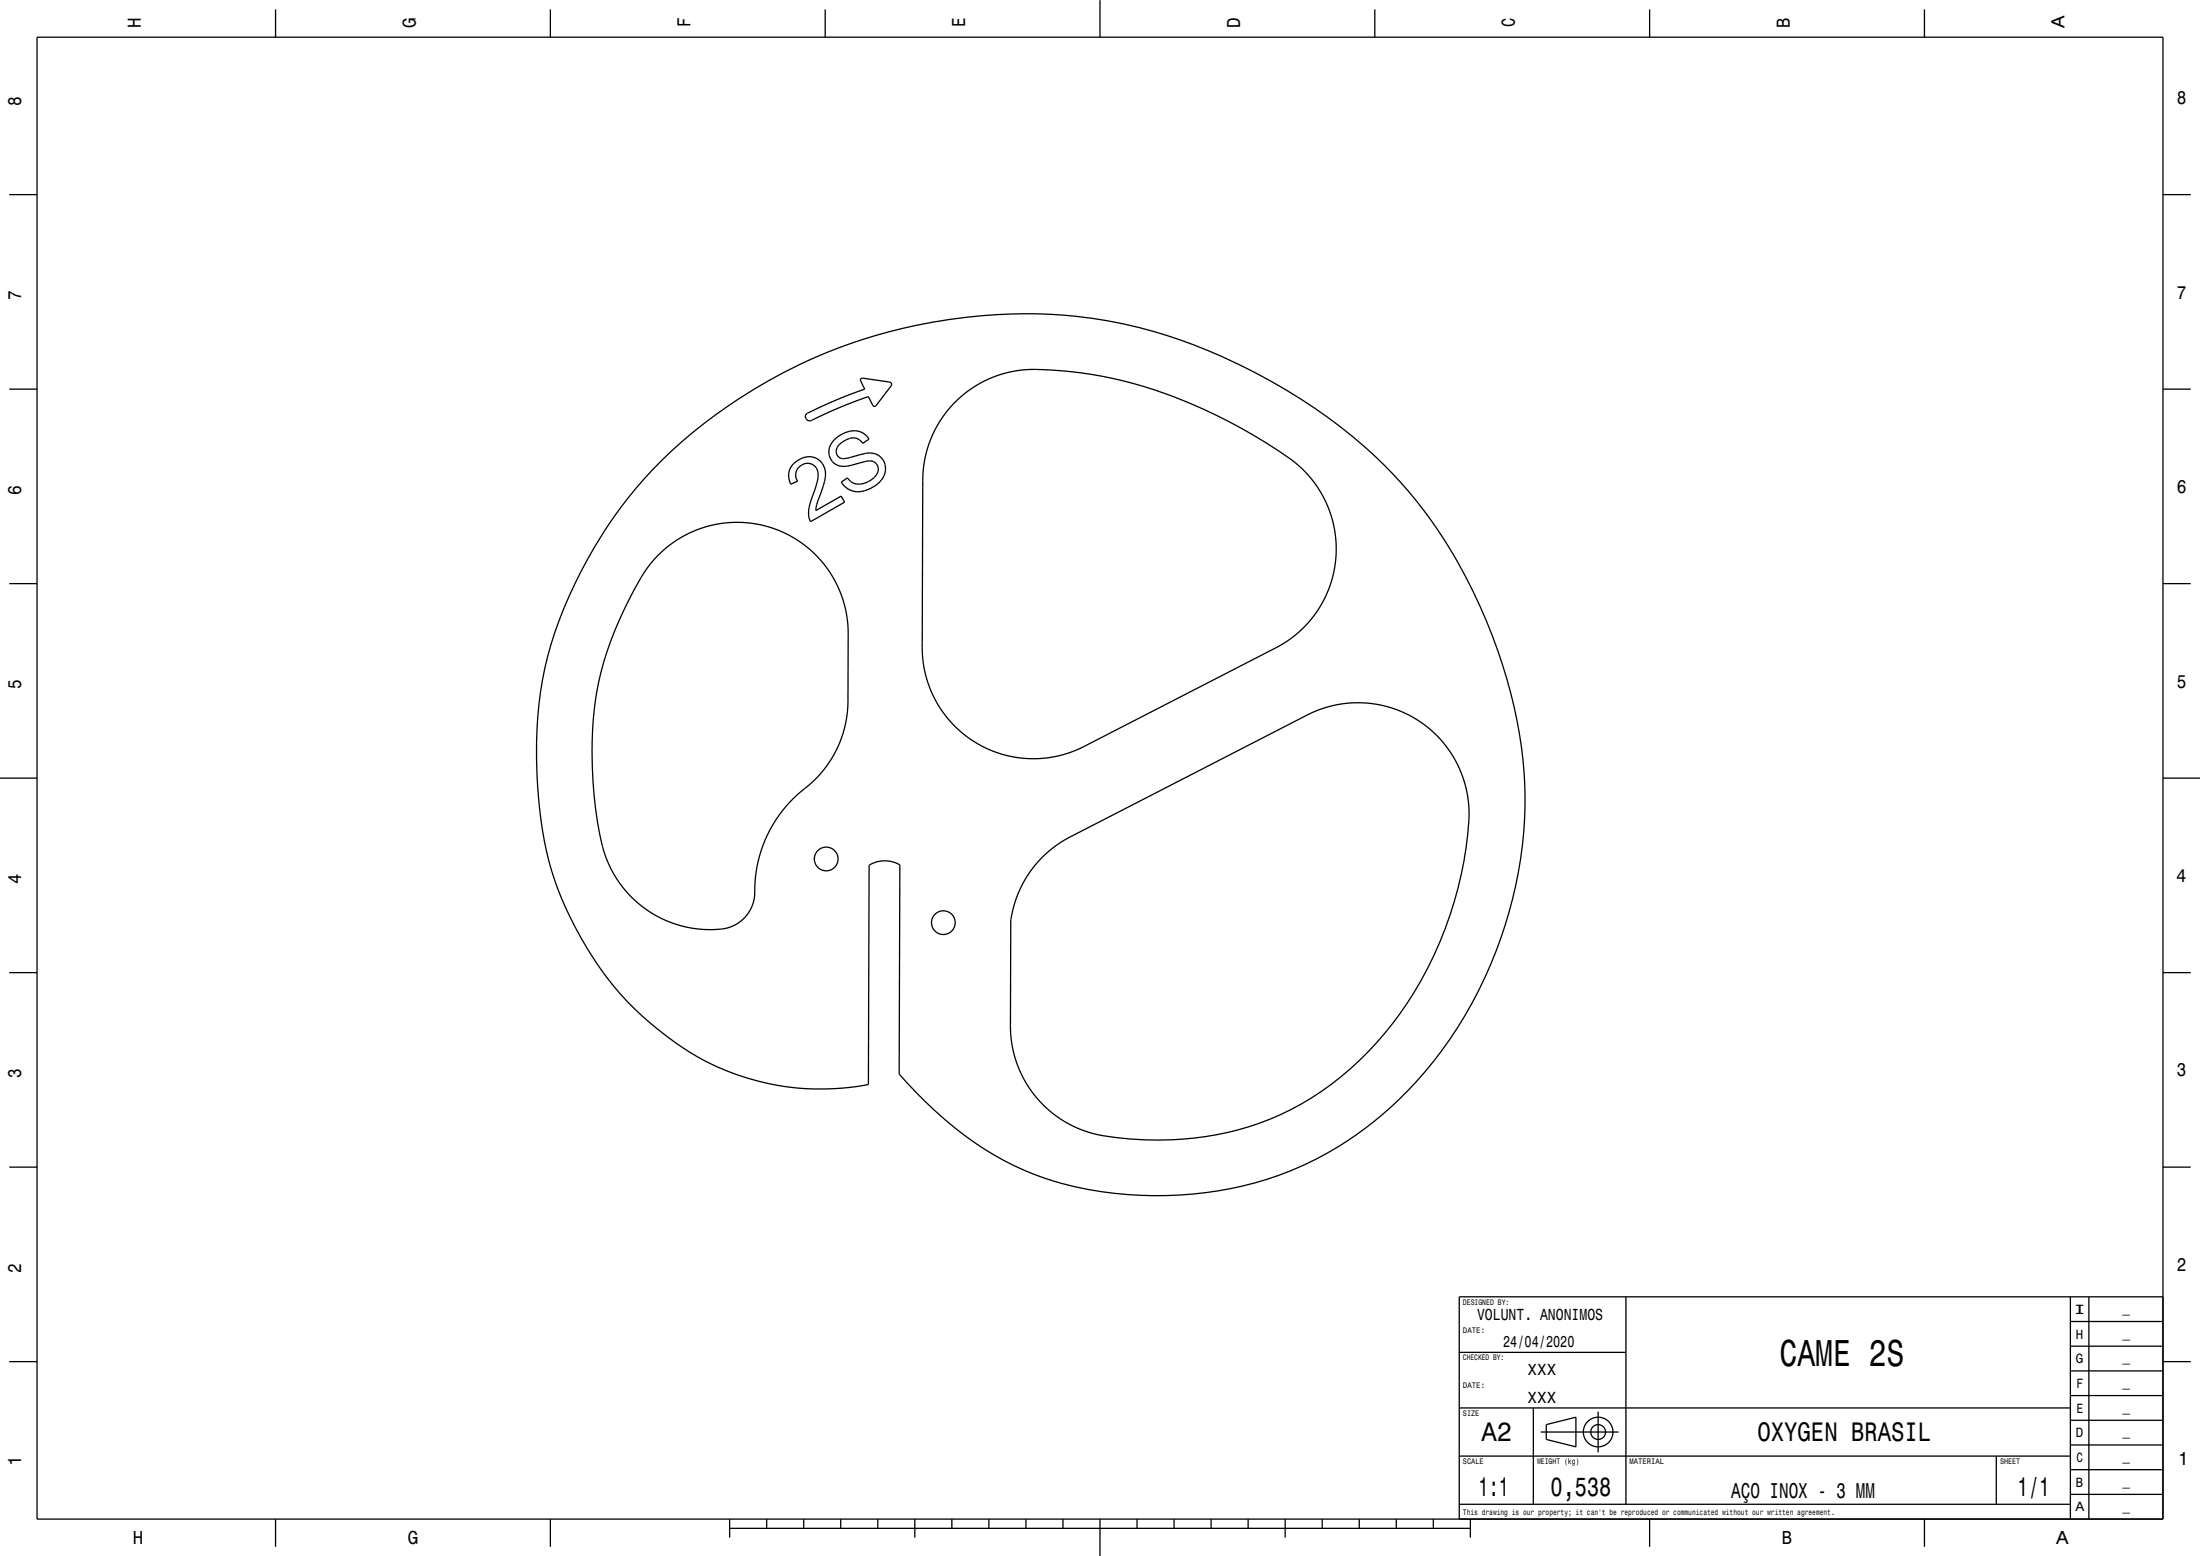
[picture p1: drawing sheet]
<svg xmlns="http://www.w3.org/2000/svg" width="594mm" height="420mm" viewBox="0 0 594 420" stroke-linecap="round" stroke-linejoin="round" font-family="sans-serif">
<g fill="none" stroke="#000" stroke-width=".35">
<path d="M10 10h574v400h-574zM74.4 2.5v7.5M148.6 2.5v7.5M222.8 2.5v7.5M297 0v10M371.2 2.5v7.5M445.4 2.5v7.5M519.6 2.5v7.5M2.5 52.5h7.5M584 52.5h7.5M2.5 105h7.5M217.8 111.7l7.3-3.5 8.4-3.2-1.2-2.3a.52 .52 0 0 1 .6-.6l7.3 1 .5 .4-.1 .7-4.1 5.4a.53 .53 0 0 1-.9-.2l-1.1-2.3-7.6 2.8-7.2 3.3a1.22 1.22 0 0 1-1.7 .2 1.22 1.22 0 0 1-.2-1.7z"/>
<path d="M225.4 118.6a6.9 6.9 0 0 1 7.5-1.8l1 .8 .7 .9-1.7 1.2a3.5 3.5 0 0 0-5.2-.6 2.71 2.71 0 0 0-1.3 4.3l.7 .3 .9 .1 5.7-1.4a4.4 4.4 0 0 1 5 2.4 4.4 4.4 0 0 1-1.3 5.4l-1.9 1.4a5.8 5.8 0 0 1-8.3-1.5l1.6-1.1a4.4 4.4 0 0 0 6.7 .3 2.68 2.68 0 0 0 .3-4.7l-1.8-.1-4.1 1.1a4.3 4.3 0 0 1-5.9-2.3 4.4 4.4 0 0 1 1.4-4.7zM257.7 108.7l4.2-3.6 2.4-1.4 2.6-1.4 5.2-1.8 3-.5 2.7-.3a108.6 108.6 0 0 1 47.2 10.8 137.1 137.1 0 0 1 24.1 13.9l2.5 2.2 2.2 2.3 1.7 2.2 1.7 2.8 1.5 3.2 .9 2.8 .7 2.9 .4 3.2 .1 3.3-.3 3-.5 2.7-.9 3.1-1.2 3-1.5 2.6-1.7 2.5-2.1 2.5-3.3 3-4.1 2.8-53.8 27.6-4.2 1.6-4.2 .8-4.5 .3-4.5-.4-4.6-1.2-4.1-1.7-3.8-2.4-3.7-3-3-3.6-2.5-4.1-1.7-3.9-1.2-4.6-.4-4.9 .1-45.6 .3-3.2 1-4.9 1.6-4.5 2.6-4.3zM584 105h7.5M178.8 124.2a140.5 140.5 0 0 1 120.3-37.6 150.1 150.1 0 0 1 69.4 34 124.3 124.3 0 0 1 32.9 47.1 124.1 124.1 0 0 1 10.3 53 114.7 114.7 0 0 1-37.1 79 90.2 90.2 0 0 1-59.7 23 87.1 87.1 0 0 1-46.7-11 106.4 106.4 0 0 1-25.4-21.8l.2-56.4a8.1 8.1 0 0 0-8.3 0l-.2 59.2a68.1 68.1 0 0 1-56.9-14.9 88.6 88.6 0 0 1-27.8-40.1 115.1 115.1 0 0 1-4.8-40.5 98.2 98.2 0 0 1 12-43.2 116.8 116.8 0 0 1 21.8-29.8zM214.3 125.1a5 5 0 0 1 7.6-.2 5.6 5.6 0 0 1 .7 5.1l-.9 3a11.3 11.3 0 0 0-1.4 4.8l6.8-3.9 .9 1.6-9.1 5.3a5.5 5.5 0 0 1-.4-3.8l1.8-5.7a5 5 0 0 0-.5-5.6 3.1 3.1 0 0 0-3.9 .3 3.1 3.1 0 0 0-.5 3.9l-1.9 .8a4.6 4.6 0 0 1 .8-5.6zM2.5 157.5h7.5M177.6 149.9l2.3-2 2.1-1.7 2.4-1.4 2.7-1.3 2.8-1.1 2.6-.7 5.5-.7 3 .1 3 .3 5.3 1.4 2.5 1.1 2.7 1.4 4.4 3.2 3.3 3.4 2.8 4.1 2.1 4.3 1.3 4.6 .4 2.7 .2 3-.1 19.1-.4 4.7-.8 3.4-1.1 2.8-1.4 3-1.5 2.5-3.4 4-5.3 4.6-2.6 2.7-2.4 3.2-2.1 3.4-1.8 3.9-1.4 4.5-.7 4.2-.3 5.6-.5 2-.7 1.6-1 1.4-1.2 1.2-1.7 1.2-1.8 .8-1.7 .3-3.1 .2-3.3-.1-2.9-.5-3-.7-2.8-1-2.7-1.3-2.7-1.7-2.2-1.7-2.2-2.1-1.8-2-3.1-4.6-1.3-2.7-1-2.8a108.3 108.3 0 0 1-1.4-45.2 96.5 96.5 0 0 1 12.8-30.7zM584 157.5h7.5M0 210h10M584 210h10M281.5 231.3l3.4-2.9 3.6-2.2 64.9-33.4 5.1-2 5.4-1 2.8-.1 3.4 .2 3.2 .5 2.9 .9 3.1 1.2 2.6 1.4 2.7 1.8 2.5 2 2.1 2.2 2 2.5 1.6 2.6 1.5 3.1 1.1 3.1 .7 2.9 .4 3 .1 3a100.6 100.6 0 0 1-29.6 66.1 75.8 75.8 0 0 1-54.3 21.5 70.3 70.3 0 0 1-16.5-1.5l-4.1-1.2-3.9-1.8-3.5-2.3-3.4-3-2.7-3.2-2.4-3.9-1.6-3.6-1.2-4.4-.6-5.4 .1-29.2 1.2-4.8 1.6-4 2.5-4.3zM2.5 262.5h7.5"/>
<path d="M584 262.5h7.5M2.5 315h7.5M584 315h7.5M439 350v56M559 356.7h25M559 350v60M564 350v60M584 350h-190v60M2.5 367.5h7.5M394 365h45M559 376.7h25M559 370h25"/>
<path d="M559 363.4h25M584 367.5h7.5M394 393h165M394 380h165M414 380v26M416 386.5h21M417.5 384.5l8-2v8l-8-2zM431.5 381v11M539 393v13M559 396.7h25M559 390h25M559 383.4h25"/>
<path d="M74.4 410v7.5M148.6 410v7.5M197 412.5h200M197 410v5M207 410v2.5M217 410v2.5M227 410v2.5M237 410v2.5M247 410v5M257 410v2.5M267 410v2.5M277 410v2.5"/>
<path d="M287 410v2.5M297 410v10M307 410v2.5M317 410v2.5M327 410v2.5M337 410v2.5M347 410v5M357 410v2.5M367 410v2.5M377 410v2.5M387 410v2.5M394 406h165"/>
<path d="M397 410v5M445.4 410v7.5M519.6 410v7.5M559 403.4h25"/>
<circle cx="223.1" cy="231.9" r="3.2"/>
<circle cx="254.7" cy="249" r="3.2"/>
<circle cx="431.5" cy="386.5" r="4"/>
<circle cx="431.5" cy="386.5" r="2"/>
</g>
<text font-size="10.1" x="480.5" y="368.6">CAME 2S</text>
<g font-size="7.2">
<text x="400" y="388.8">A2</text>
<text x="474.5" y="389.1">OXYGEN BRASIL</text>
<text x="399.2" y="403.8">1:1</text>
<text x="418.6" y="403.8">0,538</text>
<text x="544.8" y="403.8">1/1</text>
</g>
<text font-size="5.8" x="467.4" y="404.3">AÇO INOX - 3 MM</text>
<g font-size="5">
<text x="38" y="7.5" transform="rotate(-90 38 7.5)">H</text>
<text x="112.2" y="7.5" transform="rotate(-90 112.2 7.5)">G</text>
<text x="186.4" y="7.3" transform="rotate(-90 186.4 7.3)">F</text>
<text x="260.6" y="7.3" transform="rotate(-90 260.6 7.3)">E</text>
<text x="334.8" y="7.5" transform="rotate(-90 334.8 7.5)">D</text>
<text x="409" y="7.3" transform="rotate(-90 409 7.3)">C</text>
<text x="483.2" y="7.5" transform="rotate(-90 483.2 7.5)">B</text>
<text x="557.4" y="7.7" transform="rotate(-90 557.4 7.7)">A</text>
<text x="5.7" y="28.6" transform="rotate(-90 5.7 28.6)">8</text>
<text x="587.8" y="28.1">8</text>
<text x="5.7" y="81.1" transform="rotate(-90 5.7 81.1)">7</text>
<text x="587.8" y="80.6">7</text>
<text x="5.7" y="133.6" transform="rotate(-90 5.7 133.6)">6</text>
<text x="587.8" y="133.1">6</text>
<text x="587.8" y="185.6">5</text>
<text x="5.7" y="186.1" transform="rotate(-90 5.7 186.1)">5</text>
<text x="5.7" y="238.7" transform="rotate(-90 5.7 238.7)">4</text>
<text x="587.6" y="238.1">4</text>
<text x="5.7" y="291.1" transform="rotate(-90 5.7 291.1)">3</text>
<text x="587.8" y="290.6">3</text>
<text x="5.7" y="343.6" transform="rotate(-90 5.7 343.6)">2</text>
<text x="587.8" y="343.1">2</text>
<text x="5.7" y="395.7" transform="rotate(-90 5.7 395.7)">1</text>
<text x="588.1" y="395.6">1</text>
<text x="35.9" y="416.8">H</text>
<text x="110.1" y="416.8">G</text>
<text x="481.1" y="416.8">B</text>
<text x="555.1" y="416.8">A</text>
</g>
<g font-size="4.3">
<text x="398.8" y="356.2">VOLUNT. ANONIMOS</text>
<text x="405.9" y="363.7">24/04/2020</text>
<text x="412.5" y="371.2">XXX</text>
<text x="412.5" y="378.7">XXX</text>
</g>
<g font-size="3.6">
<text x="559.8" y="354.6">I</text>
<text x="560.5" y="361.3">H</text>
<text x="560.5" y="368">G</text>
<text x="560.6" y="374.6">F</text>
<text x="560.6" y="381.3">E</text>
<text x="560.5" y="388">D</text>
<text x="560.6" y="394.6">C</text>
<text x="560.5" y="401.3">B</text>
<text x="560.4" y="408">A</text>
</g>
<g font-size="2.9">
<text x="573.1" y="354.4">_</text>
<text x="573.1" y="361.1">_</text>
<text x="573.1" y="367.7">_</text>
<text x="573.1" y="374.4">_</text>
<text x="573.1" y="381.1">_</text>
<text x="573.1" y="387.7">_</text>
<text x="573.1" y="394.4">_</text>
<text x="573.1" y="401.1">_</text>
<text x="573.1" y="407.7">_</text>
</g>
<g font-size="2.2">
<text x="395" y="352.2">DESIGNED BY:</text>
<text x="395" y="359.7">DATE:</text>
<text x="395" y="367.2">CHECKED BY:</text>
<text x="395" y="374.7">DATE:</text>
<text x="395" y="382.2">SIZE</text>
<text x="395" y="395.2">SCALE</text>
<text x="415" y="395.2">WEIGHT (kg)</text>
<text x="440" y="395.2">MATERIAL</text>
<text x="540" y="395.2">SHEET</text>
<text x="395" y="408.8">This drawing is our property; it can't be reproduced or communicated without our written agreement.</text>
</g>
</svg>
